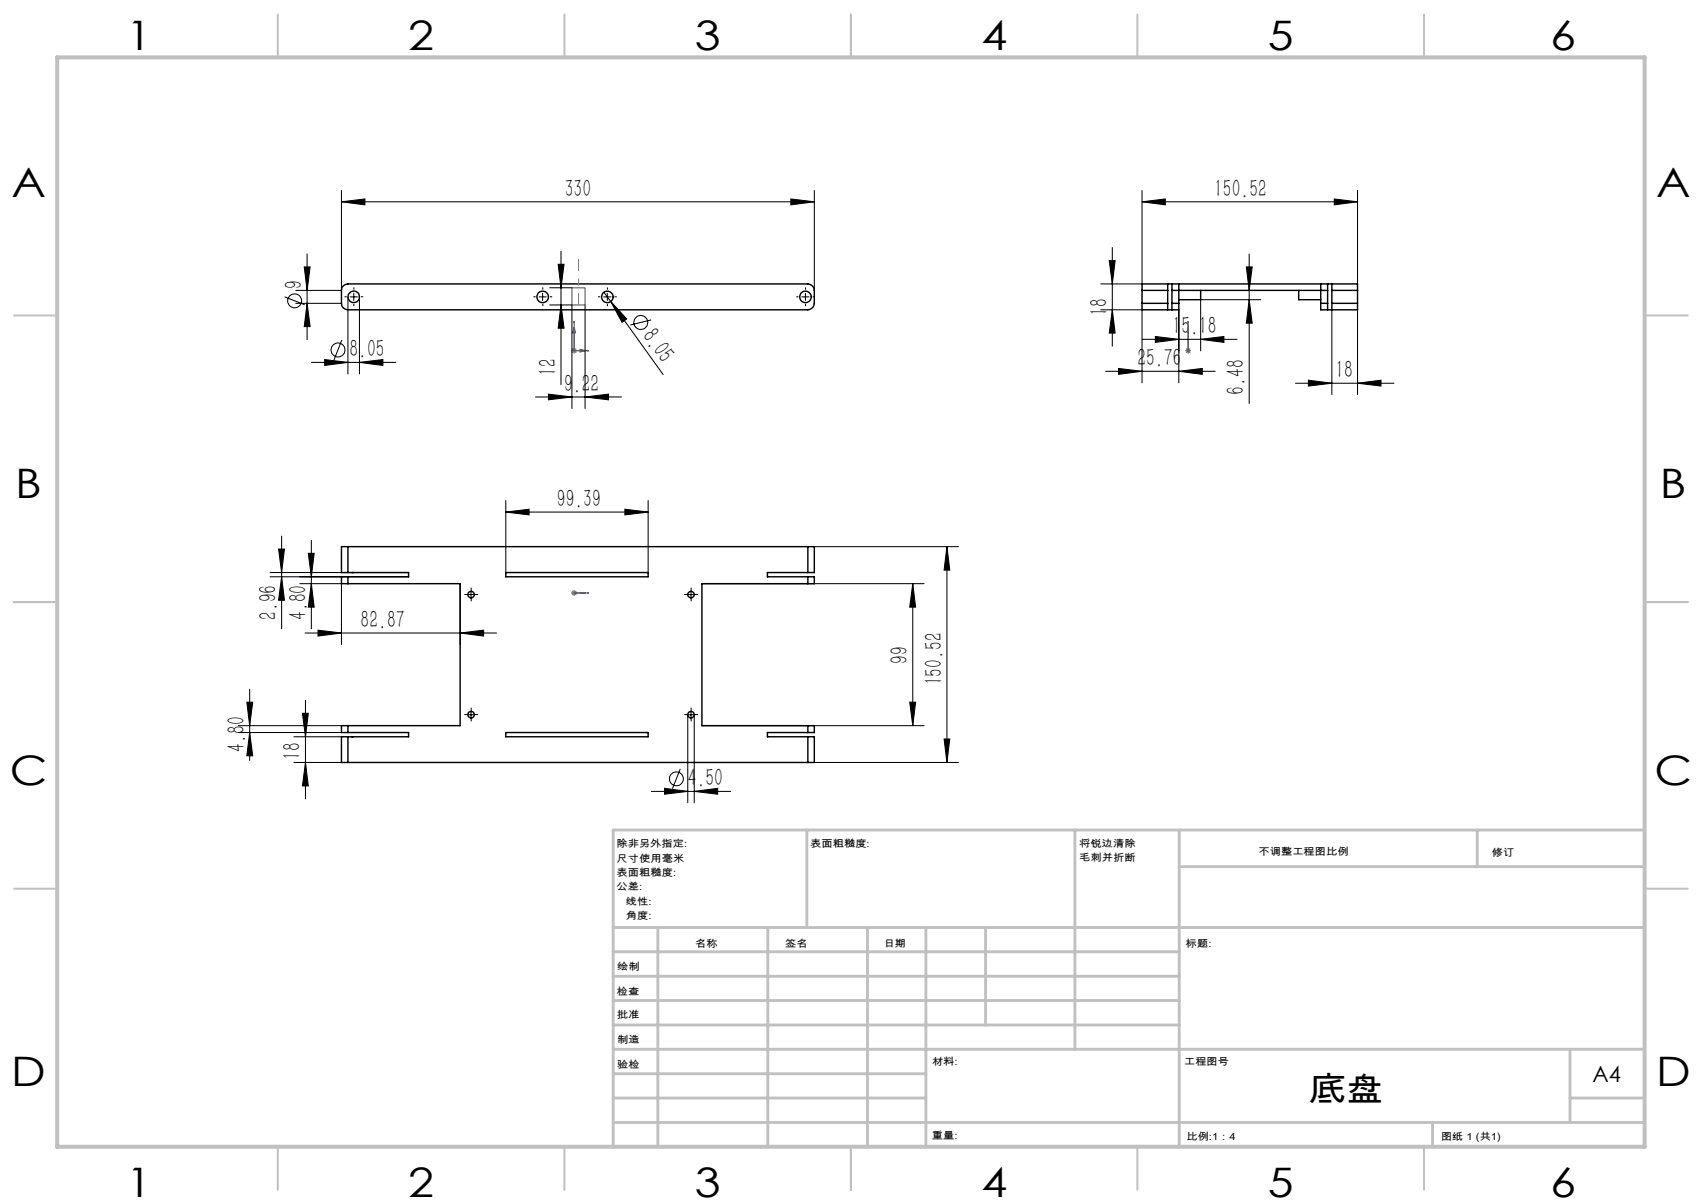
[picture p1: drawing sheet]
<svg xmlns="http://www.w3.org/2000/svg" width="297mm" height="210mm" viewBox="0 0 297 210" stroke-linecap="round" stroke-linejoin="round" font-family="sans-serif">
<g fill="none" stroke="#000" stroke-width=".25">
<path d="M59.8 50l.3-.3 .6-.2h80.3a1.21 1.21 0 0 1 1.1 1.2v2.2a1.21 1.21 0 0 1-1.1 1.1h-80.3a1.14 1.14 0 0 1-1.1-1.1v-2.2zM199.3 50.7v-1.2h37.6v1.2M199.3 52.9v1.1h6.4v-1.1M199.3 50.7h4.5M199.3 52.9h4.5M199.3 50.7v2.2M203.8 49.5v1.2M203.8 52.9v1.1M203.8 50.7v2.2M204.5 49.5v1.2M204.5 52.9v1.1M204.5 50.7h27.2"/>
<path d="M204.5 52.9h1.2M204.5 50.7v2.2M205.7 49.5v3.4M209.5 50.7v1.6h-3.8M226.6 50.7v1.6h3.9M230.5 49.5v3.4M230.5 52.9v1.1h6.4v-1.1M230.5 52.9h1.2M231.7 49.5v1.2M231.7 52.9v1.1M231.7 50.7v2.2M232.4 49.5v1.2"/>
<path d="M232.4 52.9v1.1M232.4 50.7h4.5M232.4 52.9h4.5M232.4 50.7v2.2M236.9 50.7v2.2M60.7 95.3h-1.1v4.6h1.1M60.7 99.9h10.6v.7h-10.6M60.7 95.3v4.6M60.7 95.3h80.3M61.4 99.9h.3M88.3 99.9h24.8v.7h-24.8zM141 95.3h1.1v4.6h-1.1"/>
<path d="M141 95.3v4.6M141 99.9h-7.1v.7h7.1M60.7 100.6h-1.1v1.2h1.1M60.7 100.6v1.2M60.7 101.8h19.6v24.8h-19.6M141 100.6h1.1v1.2h-1.1M141 100.6v1.2M141 101.8h-18.5v24.8h18.5M60.7 128.5h-1.1v4.5h1.1M60.7 126.6h-1.1v1.2h1.1M60.7 127.8h10.6v.7h-10.6M60.7 126.6v1.2"/>
<path d="M60.7 128.5v4.5M60.7 133h80.3M61.4 128.5h.3M88.3 127.8h24.8v.7h-24.8zM141 128.5h1.1v4.5h-1.1M141 126.6h1.1v1.2h-1.1M141 126.6v1.2M141 128.5v4.5M141 127.8h-7.1v.7h7.1"/>
<circle cx="61.7" cy="51.8" r="1"/>
<circle cx="94.7" cy="51.8" r="1.01"/>
<circle cx="106" cy="51.8" r="1.01"/>
<circle cx="140.6" cy="51.8" r="1.01"/>
<circle cx="82.2" cy="103.7" r=".57"/>
<circle cx="120.6" cy="103.7" r=".57"/>
<circle cx="82.2" cy="124.7" r=".57"/>
<circle cx="120.6" cy="124.7" r=".57"/>
</g>
<g fill="none" stroke="#000" stroke-width=".18">
<path d="M59.6 35.2l4.1-.5v1zM59.6 33.2v17.5h-8M59.6 35.2h82.5M138 34.7l4.1 .5-4.1 .5zM142.1 33.2v17.5M199.3 35.2l4-.5v1zM199.3 33.2v16.3h-7.2M199.3 35.2h37.6M232.8 34.7l4.1 .5-4.1 .5zM236.9 33.2v16.3M49.7 51.8l3.5 1.4M51.6 52.9h8"/>
<path d="M53.1 46.6h1l-.5 4.1zM53.6 52.9l.5 4.1h-1zM53.6 44.3v15M59.7 59.3l-1.4 3.5M60.7 51.8v13.4M61.1 51.8h1.3M61.7 51.1v1.3M62.7 51.8v13.4M94.1 51.8h1.2M94.7 51.1v1.3M95.9 53.2h3.9v18.1M95.9 50.2h3.9"/>
<path d="M97.4 46.1h1l-.5 4.1zM97.9 53.2l.5 4h-1zM97.9 43.8v23.3M102.1 53.2v18.1M105.3 51.8h1.3M105.4 51l1.2 1.6M106 51.1v1.3M106.6 52.6l2.8 3-.9 .6zM106.6 52.6l9.1 12.7M113.6 55.8l-3.6 .9M139.9 51.8h1.3M140.5 51.2v1.2"/>
<path d="M192.1 54h7.2v12.8M193.6 45.5h1l-.5 4zM194.1 54l.5 4.1h-1zM194.1 43.2v17.2M199.4 59.2h16.5M201.6 58.7l4.1 .5-4.1 .5zM205.7 54v12.8M209.5 59.2l4.1-.5v1zM217.5 46.6h1l-.5 4.1zM218 52.3l.5 4.1h-1zM218 44.3v26.1M220 52.3h-10.5v8.9"/>
<path d="M232.4 54v14.8M236.9 54v14.8M54.4 63.2h14.7M56.7 62.7l4 .5-4 .5zM62.7 63.2l4.1-.5v1zM93.5 69.2h14.9M95.7 68.7l4.1 .5-4.1 .5zM102.1 69.2l4.1-.5v1zM192.9 64.8h19.2M195.2 64.3l4.1 .5-4.1 .5zM205.7 64.8l4.1-.5v1zM226.1 66.8h17.1"/>
<path d="M228.3 66.3l4.1 .5-4.1 .5zM236.9 66.8l4.1-.5v1zM47.1 99.9h24.2M48.6 95.8h1l-.5 4.1zM49.1 93.5v16.2M53.8 96.5h1l-.5 4.1zM54.3 94.3v15.4M88.3 89.3l4-.5v1zM88.3 87.3v12.6M88.3 89.3h24.8M109 88.8l4.1 .5-4.1 .5zM113.1 87.3v12.6"/>
<path d="M142.1 95.3h25.2M165.2 95.3l.5 4.1h-1zM165.2 95.3v37.7M47.1 100.6h24.2M49.1 100.6l.5 4.1h-1zM52.3 101.8h7.3v10.6M53.2 110.4h33.4M54.3 101.8l.5 4.1h-1zM55.5 109.9l4.1 .5-4.1 .5zM80.3 110.4l4.1-.5v1zM80.3 101.8v10.6M81.6 103.7h1.2"/>
<path d="M82.2 103.1v1.2M119.9 103.7h1.3M120.6 103.1v1.2M122.5 101.8h38.8M159.3 101.8l.5 4.1h-1.1zM159.3 101.8v24.8M41.6 127.8h18M41.6 126.6h18M43.1 122.5h1l-.5 4.1zM43.6 127.8l.5 4h-1zM43.6 120.2v12.4M51.3 133h8.3"/>
<path d="M51.3 128.5h8.3M52.8 124.4h1l-.5 4.1zM53.3 133l.5 4.1h-1zM53.3 122.2v17.1M81.6 124.7h1.2M82.2 124v1.3M113.7 138h13.8M116 137.5l4 .5-4 .5zM118.7 134.1l-1.4 3.5M119.9 124.7h1.3M120 124.7v15.3M120.6 124v1.3"/>
<path d="M121.1 138l4.1-.5v1zM121.1 124.7v15.3M122.5 126.6h38.8M142.1 133h25.2M158.7 122.5h1.1l-.5 4.1zM164.7 128.9h1l-.5 4.1z"/>
<circle cx="51.4" cy="52.5" r="1.21"/>
<circle cx="111.8" cy="56.3" r="1.23"/>
<circle cx="59" cy="61" r="1.2"/>
<circle cx="118" cy="135.8" r="1.21"/>
</g>
<g fill="none" stroke="#00f" stroke-width=".18">
<path d="M100.2 56v.3h-.1zM100.2 57l.2 1.1h-.5zM100.2 56v5.2h2.6M207.3 57v1.1v-1.1M207.3 56v.3v-.3M207.3 56v5.2M101.2 60.9l1 .3-1 .2zM102.5 61.1l.3 .1h-.3zM207.3 60.9v.5zM207.3 61.1v.1zM207.3 61.2h.1M99.9 103.4h.5z"/>
<path d="M100.1 103.4h.1zM100.2 103.4h.1M100.2 103.4h2.6M102.2 103.4h-1h1M102.8 103.4h-.3h.3"/>
</g>
<path d="M99.7 61.2h1M99.8 60.8l.7 .7M100.2 60.7v1M100.5 60.8l-.7 .7M206.8 61.2h1M207 60.8l.7 .7M207.3 60.7v1M207.7 60.8l-.7 .7M99.7 103.4h1M99.8 103.1l.7 .7M100.2 102.9v1M100.5 103.1l-.7 .7" fill="none" stroke="#808080" stroke-width=".18"/>
<g fill="none" stroke="#000" stroke-width=".18" stroke-dasharray="30.5 1.3 1.3 1.3" stroke-linecap="butt">
<path d="M60.5 51.8h-.4M61.7 50.5v-.4M61.7 53v.4M63 51.8h.4M93.5 51.8h-.4M94.7 50.5v-.4M94.7 53v.4M96 51.8h.4M104.7 51.8h-.3M106 50.5v-.4M106 53v.4M107.2 51.8h.4"/>
<path d="M139.3 51.8h-.4M140.6 50.5v-.4M140.6 53v.4M141.8 51.8h.4M81.6 103.7h-.6M82.2 103.1v-.6M82.2 104.3v.6M82.8 103.7h.6M120 103.7h-.6M120.6 103.1v-.6M120.6 104.3v.6M121.2 103.7h.6"/>
<path d="M81.6 124.6h-.6M82.2 124v-.6M82.2 125.3v.5M82.8 124.6h.6M120 124.6h-.6M120.6 124v-.6M120.6 125.3v.5M121.2 124.6h.6"/>
</g>
<path d="M99.8 50.2h2.3v3h-2.3z" fill="none" stroke="#808080" stroke-width=".25"/>
<path d="M101 53.2v-8" fill="none" stroke="#808080" stroke-width=".18" stroke-dasharray="30.5 1.3 1.3 1.3" stroke-dashoffset="28.4" stroke-linecap="butt"/>
<g fill="none" stroke="#c0c0c0" stroke-width=".35">
<path d="M48.5 2.5v7.5M98.5 2.5v7.5M148.5 2.5v7.5M198.5 2.5v7.5M248.5 2.5v7.5M2.5 55h7.5M287 55h7.5M2.5 105h7.5M287 105h7.5M2.5 155h7.5M287 155h7.5M48.5 200v7.5"/>
<path d="M98.5 200v7.5M148.5 200v7.5M198.5 200v7.5M248.5 200v7.5"/>
</g>
<g fill="none" stroke="#c0c0c0" stroke-width=".5">
<path d="M140.8 144.8v17M187.6 144.8v38.2M205.8 144.8v55.2M205.8 151.2h81.2M257.8 144.8v6.4M287 144.8h-180v55.2M107 161.8h180M107 178.8h98.8M107 174.5h98.8M107 170.3h98.8M107 166h98.8M114.8 161.8v38.2"/>
<path d="M134 161.8v38.2M151.4 161.8v38.2M161.6 161.8v38.2M172 161.8v17M107 195.8h180M107 191.5h54.6M107 187.3h54.6M107 183h180M250 195.8v4.2M274 191.5h13M274 183v12.8"/>
</g>
<path d="M10 10h277v190h-277z" fill="none" stroke="#c0c0c0" stroke-width=".7"/>
<g fill="#00f">
<path d="M102.5 61.1l.3 .1h-.3zM100.2 56v.3h-.1z"/>
<path d="M207.3 60.9v.5zM207.3 57v1.1z"/>
<path d="M101.2 103.4h1zM99.9 103.4h.5zM207.3 61.1v.1zM207.3 56v.3z"/>
<path d="M101.2 60.9l1 .3-1 .2zM100.2 57l.2 1.1h-.5zM102.5 103.4h.3zM100.1 103.4h.1z"/>
</g>
<g fill="#000">
<path d="M106.6 52.6l2.8 3-.9 .6z"/>
<path d="M138 34.7l4.1 .5-4.1 .5zM59.6 35.2l4.1-.5v1z"/>
<path d="M199.3 35.2l4-.5v1zM232.8 34.7l4.1 .5-4.1 .5z"/>
<path d="M53.1 46.6h1l-.5 4.1zM53.6 52.9l.5 4.1h-1zM97.4 46.1h1l-.5 4.1zM97.9 53.2l.5 4h-1zM159.3 101.8l.5 4.1h-1.1zM158.7 122.5h1.1l-.5 4.1z"/>
<path d="M95.7 68.7l4.1 .5-4.1 .5zM102.1 69.2l4.1-.5v1zM56.7 62.7l4 .5-4 .5zM62.7 63.2l4.1-.5v1zM116 137.5l4 .5-4 .5zM121.1 138l4.1-.5v1zM88.3 89.3l4-.5v1zM109 88.8l4.1 .5-4.1 .5z"/>
<path d="M205.7 64.8l4.1-.5v1zM195.2 64.3l4.1 .5-4.1 .5zM209.5 59.2l4.1-.5v1zM201.6 58.7l4.1 .5-4.1 .5z"/>
<path d="M236.9 66.8l4.1-.5v1zM228.3 66.3l4.1 .5-4.1 .5z"/>
<path d="M54.3 101.8l.5 4.1h-1zM53.8 96.5h1l-.5 4.1zM49.1 100.6l.5 4.1h-1zM48.6 95.8h1l-.5 4.1zM164.7 128.9h1l-.5 4.1zM165.2 95.3l.5 4.1h-1zM53.3 133l.5 4.1h-1zM52.8 124.4h1l-.5 4.1zM43.6 127.8l.5 4h-1zM43.1 122.5h1l-.5 4.1zM194.1 54l.5 4.1h-1zM193.6 45.5h1l-.5 4zM218 52.3l.5 4.1h-1zM217.5 46.6h1l-.5 4.1z"/>
<path d="M55.5 109.9l4.1 .5-4.1 .5zM80.3 110.4l4.1-.5v1z"/>
</g>
<g font-size="7.1">
<text x="22" y="8.7">1</text>
<text x="71.2" y="8.7">2</text>
<text x="121.2" y="8.7">3</text>
<text x="171.2" y="8.7">4</text>
<text x="221.2" y="8.7">5</text>
<text x="270.5" y="8.7">6</text>
<text x="2" y="34.4">A</text>
<text x="289" y="34.4">A</text>
<text x="2.7" y="86.9">B</text>
<text x="289.7" y="86.9">B</text>
<text x="1.7" y="136.9">C</text>
<text x="288.7" y="136.9">C</text>
<text x="2" y="189.4">D</text>
<text x="289" y="189.4">D</text>
<text x="22" y="208.7">1</text>
<text x="71.2" y="208.7">2</text>
<text x="121.2" y="208.7">3</text>
<text x="171.2" y="208.7">4</text>
<text x="221.2" y="208.7">5</text>
<text x="270.5" y="208.7">6</text>
</g>
<text font-size="5.8" x="228.3" y="192">底盘</text>
<g font-size="4.4">
<text x="98.6" y="34.3">330</text>
<text x="211.9" y="34.3">150.52</text>
<text x="52.7" y="50.5" transform="rotate(-90 52.7 50.5)">9</text>
<text x="111.9" y="58.6" transform="rotate(54 111.9 58.6)">8.05</text>
<text x="193.2" y="55.1" transform="rotate(-90 193.2 55.1)">18</text>
<text x="204.6" y="58.3">15.18</text>
<text x="61" y="62.3">8.05</text>
<text x="97.1" y="65.5" transform="rotate(-90 97.1 65.5)">12</text>
<text x="198.5" y="63.9">25.76</text>
<text x="233" y="65.9">18</text>
<text x="98.4" y="68.4">9.22</text>
<text x="217.1" y="68.8" transform="rotate(-90 217.1 68.8)">6.48</text>
<text x="97.2" y="88.4">99.39</text>
<text x="48.3" y="108.1" transform="rotate(-90 48.3 108.1)">2.96</text>
<text x="53.5" y="108.1" transform="rotate(-90 53.5 108.1)">4.80</text>
<text x="62.9" y="109.5">82.87</text>
<text x="158.4" y="115.8" transform="rotate(-90 158.4 115.8)">99</text>
<text x="164.4" y="119.6" transform="rotate(-90 164.4 119.6)">150.52</text>
<text x="42.7" y="131.1" transform="rotate(-90 42.7 131.1)">4.80</text>
<text x="52.4" y="132.5" transform="rotate(-90 52.4 132.5)">18</text>
<text x="120" y="137.1">4.50</text>
</g>
<text font-size="3.9" x="277.9" y="188.8">A4</text>
<g font-size="1.7">
<text x="107.6" y="147.8">除非另外指定:</text>
<text x="141.4" y="147.8">表面粗糙度:</text>
<text x="188.3" y="147.7">将锐边清除</text>
<text x="219.6" y="149.2">不调整工程图比例</text>
<text x="260.3" y="149.4">修订</text>
<text x="107.6" y="150.3">尺寸使用毫米</text>
<text x="107.6" y="152.8">表面粗糙度:</text>
<text x="107.6" y="155.3">公差:</text>
<text x="188.3" y="150.2">毛刺并折断</text>
<text x="109.2" y="160.3">角度:</text>
<text x="109.2" y="157.8">线性:</text>
<text x="121.3" y="165.2">名称</text>
<text x="137" y="165.1">签名</text>
<text x="154.2" y="165.1">日期</text>
<text x="207" y="165.1">标题:</text>
<text x="107.6" y="173.5">检查</text>
<text x="107.7" y="169.3">绘制</text>
<text x="107.6" y="177.5">批准</text>
<text x="107.7" y="182">制造</text>
<text x="162.6" y="185.7">材料:</text>
<text x="206.6" y="185.7">工程图号</text>
<text x="107.7" y="186.3">验检</text>
<text x="162.6" y="198.7">重量:</text>
<text x="207.1" y="198.8">比例:1：4</text>
<text x="251.5" y="198.8">图纸 1 (共1)</text>
</g>
</svg>
